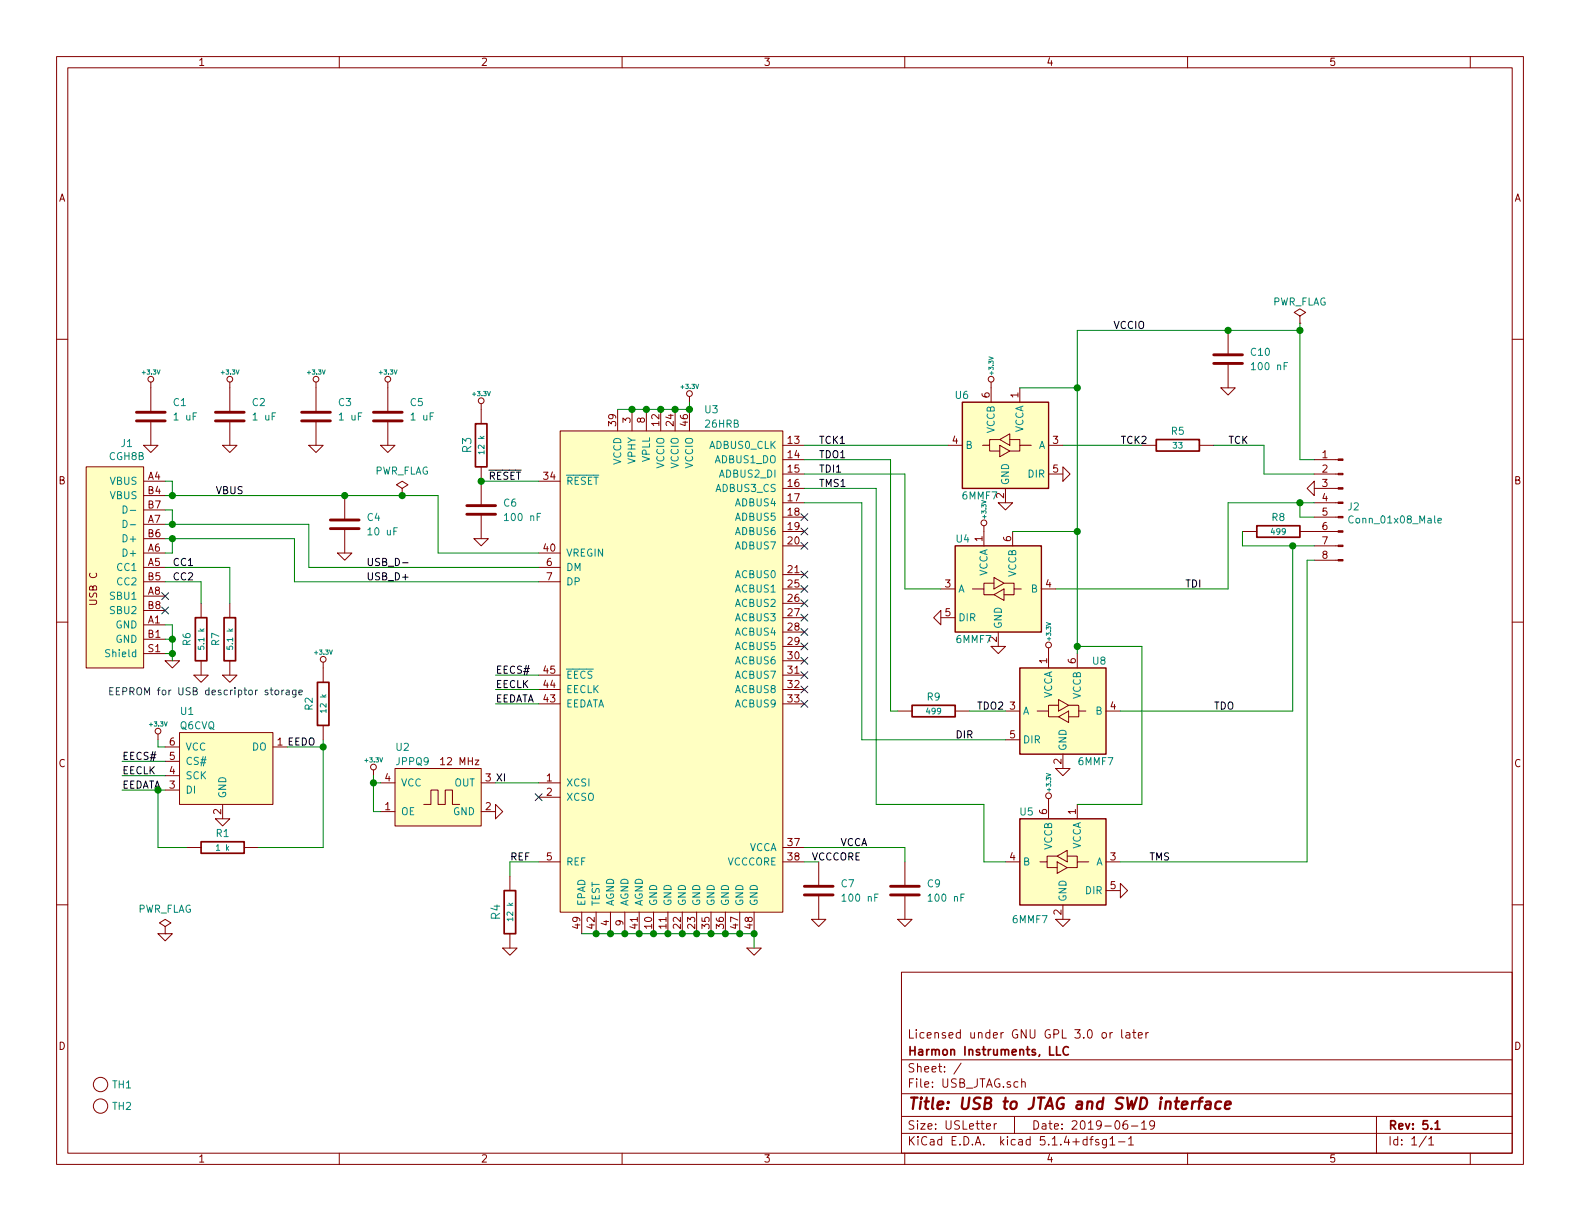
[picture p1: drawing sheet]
EESchema Schematic File Version 4
LIBS:USB_JTAG-cache
EELAYER 30 0
EELAYER END
$Descr USLetter 11000 8500
encoding utf-8
Sheet 1 1
Title "USB to JTAG and SWD interface"
Date "2019-06-19"
Rev "5.1"
Comp "Harmon Instruments, LLC"
Comment1 "Licensed under GNU GPL 3.0 or later"
Comment2 ""
Comment3 ""
Comment4 ""
$EndDescr
$Comp
L ic:26HRB U3
U 1 1
P 3900 3000
F 0 "U3" H 4900 3150 50  0000 L CNN
F 1 "26HRB" H 4900 3050 50  0000 L CNN
F 2 "kicad_pcb:QFN-48-1EP_8x8mm_P0.5mm_EP6.2x6.2mm" H 4900 3050 50  0001 L CNN
F 3 "/home/dlharmon/Documents/parts/id/26HRB/DS_FT232H.pdf" V 5050 3000 50  0001 C CNN
	1    3900 3000
	1    0    0    -1  
$EndComp
$Comp
L combined:ground #GND011
U 1 1
P 5250 6600
F 0 "#GND011" H 5300 6575 39  0001 L BNN
F 1 "GROUND" H 5250 6725 39  0001 L BNN
F 2 "~" H 5250 6600 60  0000 C CNN
F 3 "~" H 5250 6600 60  0000 C CNN
	1    5250 6600
	1    0    0    -1  
$EndComp
$Comp
L combined:ground #GND06
U 1 1
P 2400 3850
F 0 "#GND06" H 2450 3825 39  0001 L BNN
F 1 "GROUND" H 2400 3975 39  0001 L BNN
F 2 "~" H 2400 3850 60  0000 C CNN
F 3 "~" H 2400 3850 60  0000 C CNN
	1    2400 3850
	1    0    0    -1  
$EndComp
$Comp
L resistor:resistor_0402 R3
U 1 1
P 3350 3100
F 0 "R3" V 3250 3100 59  0000 C CNN
F 1 "12 k" V 3350 3100 40  0000 C CNN
F 2 "kicad_pcb:R_0402_1005Metric" V 3250 2900 30  0001 C CNN
F 3 "" H 3350 3100 30  0000 C CNN
F 4 "10" H 3450 3100 59  0001 C CNN "Tolerance"
F 5 "0.05" V 3350 3100 60  0001 C CNN "Power"
	1    3350 3100
	1    0    0    -1  
$EndComp
$Comp
L resistor:resistor_0402 R4
U 1 1
P 3550 6350
F 0 "R4" V 3450 6350 59  0000 C CNN
F 1 "12 k" V 3550 6350 40  0000 C CNN
F 2 "kicad_pcb:R_0402_1005Metric" V 3450 6150 30  0001 C CNN
F 3 "" H 3550 6350 30  0000 C CNN
F 4 "1" V 3550 6350 60  0001 C CNN "Tolerance"
	1    3550 6350
	1    0    0    -1  
$EndComp
$Comp
L combined:ground #GND09
U 1 1
P 3450 5650
F 0 "#GND09" H 3500 5625 39  0001 L BNN
F 1 "GROUND" H 3450 5775 39  0001 L BNN
F 2 "~" H 3450 5650 60  0000 C CNN
F 3 "~" H 3450 5650 60  0000 C CNN
	1    3450 5650
	0    -1   -1   0   
$EndComp
$Comp
L combined:ground #GND010
U 1 1
P 3550 6600
F 0 "#GND010" H 3600 6575 39  0001 L BNN
F 1 "GROUND" H 3550 6725 39  0001 L BNN
F 2 "~" H 3550 6600 60  0000 C CNN
F 3 "~" H 3550 6600 60  0000 C CNN
	1    3550 6600
	1    0    0    -1  
$EndComp
$Comp
L ic:Q6CVQ U1
U 1 1
P 1900 5100
F 0 "U1" H 1250 5250 50  0000 L CNN
F 1 "Q6CVQ" H 1250 5150 50  0000 L CNN
F 2 "kicad_pcb:SOT-23-6" H 1250 5150 50  0001 L CNN
F 3 "" V 1500 5100 50  0001 C CNN
	1    1900 5100
	1    0    0    -1  
$EndComp
$Comp
L combined:ground #GND03
U 1 1
P 1550 5700
F 0 "#GND03" H 1600 5675 39  0001 L BNN
F 1 "GROUND" H 1550 5825 39  0001 L BNN
F 2 "~" H 1550 5700 60  0000 C CNN
F 3 "~" H 1550 5700 60  0000 C CNN
	1    1550 5700
	1    0    0    -1  
$EndComp
$Comp
L resistor:resistor_0402 R1
U 1 1
P 1550 5900
F 0 "R1" V 1450 5900 50  0000 C CNN
F 1 "1 k" V 1550 5900 40  0000 C CNN
F 2 "kicad_pcb:R_0402_1005Metric" V 1450 5700 30  0001 C CNN
F 3 "" H 1550 5900 30  0000 C CNN
F 4 "10" V 1550 5900 60  0001 C CNN "Tolerance"
	1    1550 5900
	0    1    1    0   
$EndComp
$Comp
L combined:ground #GND08
U 1 1
P 3350 3750
F 0 "#GND08" H 3400 3725 39  0001 L BNN
F 1 "GROUND" H 3350 3875 39  0001 L BNN
F 2 "~" H 3350 3750 60  0000 C CNN
F 3 "~" H 3350 3750 60  0000 C CNN
	1    3350 3750
	1    0    0    -1  
$EndComp
$Comp
L combined:ground #GND012
U 1 1
P 5700 6400
F 0 "#GND012" H 5750 6375 39  0001 L BNN
F 1 "GROUND" H 5700 6525 39  0001 L BNN
F 2 "~" H 5700 6400 60  0000 C CNN
F 3 "~" H 5700 6400 60  0000 C CNN
	1    5700 6400
	1    0    0    -1  
$EndComp
$Comp
L combined:ground #GND015
U 1 1
P 6300 6400
F 0 "#GND015" H 6350 6375 39  0001 L BNN
F 1 "GROUND" H 6300 6525 39  0001 L BNN
F 2 "~" H 6300 6400 60  0000 C CNN
F 3 "~" H 6300 6400 60  0000 C CNN
	1    6300 6400
	1    0    0    -1  
$EndComp
$Comp
L capacitors:capacitor_0402 C1
U 1 1
P 1050 2900
F 0 "C1" H 1200 3000 50  0000 L CNN
F 1 "1 uF" H 1200 2900 50  0000 L CNN
F 2 "kicad_pcb:C_0402_1005Metric" H 1050 2900 50  0001 C CNN
F 3 "" H 1050 2900 50  0001 C CNN
	1    1050 2900
	1    0    0    -1  
$EndComp
$Comp
L combined:ground #GND01
U 1 1
P 1050 3100
F 0 "#GND01" H 1100 3075 39  0001 L BNN
F 1 "GROUND" H 1050 3225 39  0001 L BNN
F 2 "~" H 1050 3100 60  0000 C CNN
F 3 "~" H 1050 3100 60  0000 C CNN
	1    1050 3100
	1    0    0    -1  
$EndComp
$Comp
L capacitors:capacitor_0402 C2
U 1 1
P 1600 2900
F 0 "C2" H 1750 3000 50  0000 L CNN
F 1 "1 uF" H 1750 2900 50  0000 L CNN
F 2 "kicad_pcb:C_0402_1005Metric" H 1600 2900 50  0001 C CNN
F 3 "" H 1600 2900 50  0001 C CNN
	1    1600 2900
	1    0    0    -1  
$EndComp
$Comp
L combined:ground #GND04
U 1 1
P 1600 3100
F 0 "#GND04" H 1650 3075 39  0001 L BNN
F 1 "GROUND" H 1600 3225 39  0001 L BNN
F 2 "~" H 1600 3100 60  0000 C CNN
F 3 "~" H 1600 3100 60  0000 C CNN
	1    1600 3100
	1    0    0    -1  
$EndComp
$Comp
L combined:ground #GND05
U 1 1
P 2200 3100
F 0 "#GND05" H 2250 3075 39  0001 L BNN
F 1 "GROUND" H 2200 3225 39  0001 L BNN
F 2 "~" H 2200 3100 60  0000 C CNN
F 3 "~" H 2200 3100 60  0000 C CNN
	1    2200 3100
	1    0    0    -1  
$EndComp
Wire Wire Line
	5250 6500 5250 6600
Wire Wire Line
	6300 3300 5600 3300
Wire Wire Line
	3550 6100 3550 6000
Wire Wire Line
	5700 6000 5600 6000
Wire Wire Line
	5600 5900 6300 5900
Wire Wire Line
	6300 5900 6300 6000
Wire Wire Line
	2400 3450 2800 3450
Wire Wire Line
	3050 3450 3050 3850
Wire Wire Line
	2050 3750 2050 4050
Text Label 2550 3950 0    50   ~ 0
USB_D-
Text Label 2550 4050 0    50   ~ 0
USB_D+
Text Label 3400 3350 0    50   ~ 0
~RESET
Text Label 3450 5450 0    50   ~ 0
XI
Text Label 3550 6000 0    50   ~ 0
REF
Text Label 5850 5900 0    50   ~ 0
VCCA
Text Label 5650 6000 0    50   ~ 0
VCCCORE
Text Label 1500 3450 0    50   ~ 0
VBUS
$Comp
L capacitors:capacitor_0805 C4
U 1 1
P 2400 3650
F 0 "C4" H 2550 3700 50  0000 L CNN
F 1 "10 uF" H 2550 3600 50  0000 L CNN
F 2 "kicad_pcb:C_0805_2012Metric" H 2400 3650 50  0001 C CNN
F 3 "" H 2400 3650 50  0000 C CNN
	1    2400 3650
	1    0    0    -1  
$EndComp
$Comp
L capacitors:capacitor_0402 C6
U 1 1
P 3350 3550
F 0 "C6" H 3500 3600 50  0000 L CNN
F 1 "100 nF" H 3500 3500 50  0000 L CNN
F 2 "kicad_pcb:C_0402_1005Metric" H 3350 3550 50  0001 C CNN
F 3 "" H 3350 3550 50  0001 C CNN
	1    3350 3550
	1    0    0    -1  
$EndComp
$Comp
L capacitors:capacitor_0402 C7
U 1 1
P 5700 6200
F 0 "C7" H 5850 6250 50  0000 L CNN
F 1 "100 nF" H 5850 6150 50  0000 L CNN
F 2 "kicad_pcb:C_0402_1005Metric" H 5700 6200 50  0001 C CNN
F 3 "" H 5700 6200 50  0000 C CNN
	1    5700 6200
	1    0    0    -1  
$EndComp
$Comp
L capacitors:capacitor_0402 C9
U 1 1
P 6300 6200
F 0 "C9" H 6450 6250 50  0000 L CNN
F 1 "100 nF" H 6450 6150 50  0000 L CNN
F 2 "kicad_pcb:C_0402_1005Metric" H 6300 6200 50  0001 C CNN
F 3 "" H 6300 6200 50  0001 C CNN
	1    6300 6200
	1    0    0    -1  
$EndComp
$Comp
L resistor:resistor_0402 R2
U 1 1
P 2250 4900
F 0 "R2" V 2150 4900 50  0000 C CNN
F 1 "12 k" V 2250 4900 40  0000 C CNN
F 2 "kicad_pcb:R_0402_1005Metric" V 2150 4700 30  0001 C CNN
F 3 "" H 2250 4900 30  0000 C CNN
F 4 "10" H 2350 4900 59  0001 C CNN "Tolerance"
F 5 "0.05" V 2250 4900 60  0001 C CNN "Power"
	1    2250 4900
	1    0    0    -1  
$EndComp
Text Label 5700 3100 0    50   ~ 0
TCK1
Text Label 5700 3300 0    50   ~ 0
TDI1
Text Label 5700 3200 0    50   ~ 0
TDO1
Text Label 5700 3400 0    50   ~ 0
TMS1
Text Label 8550 3100 0    50   ~ 0
TCK
Text Label 7800 3100 0    50   ~ 0
TCK2
Text Label 8450 4950 0    50   ~ 0
TDO
$Comp
L combined:+3.3V #PWR09
U 1 1
P 4800 2800
F 0 "#PWR09" H 4800 2760 30  0001 C CNN
F 1 "+3.3V" H 4800 2910 30  0000 C CNN
F 2 "" H 4800 2800 60  0000 C CNN
F 3 "" H 4800 2800 60  0000 C CNN
	1    4800 2800
	1    0    0    -1  
$EndComp
Wire Wire Line
	4800 2850 4800 2800
$Comp
L capacitors:capacitor_0402 C3
U 1 1
P 2200 2900
F 0 "C3" H 2350 3000 50  0000 L CNN
F 1 "1 uF" H 2350 2900 50  0000 L CNN
F 2 "kicad_pcb:C_0402_1005Metric" H 2200 2900 50  0001 L CNN
F 3 "" H 2200 2900 50  0001 C CNN
	1    2200 2900
	1    0    0    -1  
$EndComp
$Comp
L combined:+3.3V #PWR08
U 1 1
P 3350 2850
F 0 "#PWR08" H 3350 2810 30  0001 C CNN
F 1 "+3.3V" H 3350 2960 30  0000 C CNN
F 2 "" H 3350 2850 60  0000 C CNN
F 3 "" H 3350 2850 60  0000 C CNN
	1    3350 2850
	1    0    0    -1  
$EndComp
$Comp
L combined:+3.3V #PWR04
U 1 1
P 2200 2700
F 0 "#PWR04" H 2200 2660 30  0001 C CNN
F 1 "+3.3V" H 2200 2810 30  0000 C CNN
F 2 "" H 2200 2700 60  0000 C CNN
F 3 "" H 2200 2700 60  0000 C CNN
	1    2200 2700
	1    0    0    -1  
$EndComp
$Comp
L combined:+3.3V #PWR03
U 1 1
P 1600 2700
F 0 "#PWR03" H 1600 2660 30  0001 C CNN
F 1 "+3.3V" H 1600 2810 30  0000 C CNN
F 2 "" H 1600 2700 60  0000 C CNN
F 3 "" H 1600 2700 60  0000 C CNN
	1    1600 2700
	1    0    0    -1  
$EndComp
$Comp
L combined:+3.3V #PWR01
U 1 1
P 1050 2700
F 0 "#PWR01" H 1050 2660 30  0001 C CNN
F 1 "+3.3V" H 1050 2810 30  0000 C CNN
F 2 "" H 1050 2700 60  0000 C CNN
F 3 "" H 1050 2700 60  0000 C CNN
	1    1050 2700
	1    0    0    -1  
$EndComp
$Comp
L combined:+3.3V #PWR05
U 1 1
P 2250 4650
F 0 "#PWR05" H 2250 4610 30  0001 C CNN
F 1 "+3.3V" H 2250 4760 30  0000 C CNN
F 2 "" H 2250 4650 60  0000 C CNN
F 3 "" H 2250 4650 60  0000 C CNN
	1    2250 4650
	1    0    0    -1  
$EndComp
$Comp
L combined:+3.3V #PWR02
U 1 1
P 1100 5150
F 0 "#PWR02" H 1100 5110 30  0001 C CNN
F 1 "+3.3V" H 1100 5260 30  0000 C CNN
F 2 "" H 1100 5150 60  0000 C CNN
F 3 "" H 1100 5150 60  0000 C CNN
	1    1100 5150
	1    0    0    -1  
$EndComp
$Comp
L combined:ground #GND07
U 1 1
P 2700 3100
F 0 "#GND07" H 2750 3075 39  0001 L BNN
F 1 "GROUND" H 2700 3225 39  0001 L BNN
F 2 "~" H 2700 3100 60  0000 C CNN
F 3 "~" H 2700 3100 60  0000 C CNN
	1    2700 3100
	1    0    0    -1  
$EndComp
$Comp
L combined:ground #GND022
U 1 1
P 9150 3400
F 0 "#GND022" H 9200 3375 39  0001 L BNN
F 1 "GROUND" H 9150 3525 39  0001 L BNN
F 2 "~" H 9150 3400 60  0000 C CNN
F 3 "~" H 9150 3400 60  0000 C CNN
	1    9150 3400
	0    1    1    0   
$EndComp
$Comp
L combined:+3.3V #PWR07
U 1 1
P 2700 2700
F 0 "#PWR07" H 2700 2660 30  0001 C CNN
F 1 "+3.3V" H 2700 2810 30  0000 C CNN
F 2 "" H 2700 2700 60  0000 C CNN
F 3 "" H 2700 2700 60  0000 C CNN
	1    2700 2700
	1    0    0    -1  
$EndComp
Text Label 850  5300 0    50   ~ 0
EECS#
Text Label 850  5400 0    50   ~ 0
EECLK
Text Label 850  5500 0    50   ~ 0
EEDATA
Wire Wire Line
	1150 5200 1100 5200
Wire Wire Line
	1100 5200 1100 5150
Wire Wire Line
	1150 5300 850  5300
Wire Wire Line
	1150 5400 850  5400
Wire Wire Line
	1150 5500 1100 5500
Text Label 3450 4700 0    50   ~ 0
EECS#
Text Label 3450 4800 0    50   ~ 0
EECLK
Text Label 3450 4900 0    50   ~ 0
EEDATA
Wire Wire Line
	3750 4700 3450 4700
Wire Wire Line
	3750 4800 3450 4800
Wire Wire Line
	3450 4900 3750 4900
Text Label 2000 5200 0    50   ~ 0
EEDO
Wire Wire Line
	2250 5150 2250 5200
Wire Wire Line
	2250 5200 2000 5200
Wire Wire Line
	1800 5900 2250 5900
Wire Wire Line
	2250 5900 2250 5200
Connection ~ 2250 5200
Wire Wire Line
	1300 5900 1100 5900
Wire Wire Line
	1100 5900 1100 5500
Connection ~ 1100 5500
Wire Wire Line
	1100 5500 850  5500
Text Notes 750  4850 0    50   ~ 0
EEPROM for USB descriptor storage
Wire Wire Line
	3550 6000 3750 6000
Wire Wire Line
	2050 4050 3750 4050
Wire Wire Line
	3350 3350 3750 3350
Wire Wire Line
	3050 3850 3750 3850
Wire Wire Line
	2150 3950 3750 3950
$Comp
L misc:tooling_hole TH1
U 1 1
P 700 7550
F 0 "TH1" H 778 7550 50  0000 L CNN
F 1 "tooling_hole" H 850 7550 50  0001 L CNN
F 2 "kicad_pcb:tooling_hole_2.55" H 850 7650 50  0001 L CNN
F 3 "" V 900 7750 50  0001 C CNN
	1    700  7550
	1    0    0    -1  
$EndComp
$Comp
L misc:tooling_hole TH2
U 1 1
P 700 7700
F 0 "TH2" H 778 7700 50  0000 L CNN
F 1 "tooling_hole" H 850 7700 50  0001 L CNN
F 2 "kicad_pcb:tooling_hole_2.55" H 850 7800 50  0001 L CNN
F 3 "" V 900 7900 50  0001 C CNN
	1    700  7700
	1    0    0    -1  
$EndComp
Wire Wire Line
	4300 2850 4400 2850
Connection ~ 4400 2850
Wire Wire Line
	4400 2850 4500 2850
Connection ~ 4500 2850
Wire Wire Line
	4500 2850 4600 2850
Connection ~ 4600 2850
Wire Wire Line
	4600 2850 4700 2850
Connection ~ 4800 2850
Connection ~ 4700 2850
Wire Wire Line
	4700 2850 4800 2850
Connection ~ 5250 6500
Wire Wire Line
	4050 6500 4150 6500
Connection ~ 5150 6500
Wire Wire Line
	5150 6500 5250 6500
Connection ~ 5050 6500
Wire Wire Line
	5050 6500 5150 6500
Connection ~ 4950 6500
Wire Wire Line
	4950 6500 5050 6500
Connection ~ 4850 6500
Wire Wire Line
	4850 6500 4950 6500
Connection ~ 4750 6500
Wire Wire Line
	4750 6500 4850 6500
Connection ~ 4650 6500
Wire Wire Line
	4650 6500 4750 6500
Connection ~ 4550 6500
Wire Wire Line
	4550 6500 4650 6500
Connection ~ 4450 6500
Wire Wire Line
	4450 6500 4550 6500
Connection ~ 4350 6500
Wire Wire Line
	4350 6500 4450 6500
Connection ~ 4250 6500
Wire Wire Line
	4250 6500 4350 6500
Connection ~ 4150 6500
Wire Wire Line
	4150 6500 4250 6500
$Comp
L ic:JPPQ9 U2
U 1 1
P 2750 5350
F 0 "U2" H 2750 5500 50  0000 L CNN
F 1 "JPPQ9" H 2750 5400 50  0000 L CNN
F 2 "kicad_pcb:Oscillator_SMD_4Pin_2.5x2.0mm" H 3050 5400 50  0001 L CNN
F 3 "" V 3000 5350 50  0001 C CNN
	1    2750 5350
	1    0    0    -1  
$EndComp
Wire Wire Line
	3750 5450 3450 5450
$Comp
L combined:+3.3V #PWR06
U 1 1
P 2600 5400
F 0 "#PWR06" H 2600 5360 30  0001 C CNN
F 1 "+3.3V" H 2600 5510 30  0000 C CNN
F 2 "" H 2600 5400 60  0000 C CNN
F 3 "" H 2600 5400 60  0000 C CNN
	1    2600 5400
	1    0    0    -1  
$EndComp
Wire Wire Line
	2600 5400 2600 5450
Wire Wire Line
	2600 5650 2650 5650
Wire Wire Line
	2650 5450 2600 5450
Connection ~ 2600 5450
Wire Wire Line
	2600 5450 2600 5650
NoConn ~ 3750 5550
Connection ~ 2400 3450
$Comp
L capacitors:capacitor_0402 C5
U 1 1
P 2700 2900
F 0 "C5" H 2850 3000 50  0000 L CNN
F 1 "1 uF" H 2850 2900 50  0000 L CNN
F 2 "kicad_pcb:C_0402_1005Metric" H 2700 2900 50  0001 L CNN
F 3 "" H 2700 2900 50  0001 C CNN
	1    2700 2900
	1    0    0    -1  
$EndComp
NoConn ~ 1150 4150
$Comp
L power:PWR_FLAG #FLG01
U 1 1
P 9050 2250
F 0 "#FLG01" H 9050 2325 50  0001 C CNN
F 1 "PWR_FLAG" H 9050 2400 50  0000 C CNN
F 2 "" H 9050 2250 50  0001 C CNN
F 3 "~" H 9050 2250 50  0001 C CNN
	1    9050 2250
	1    0    0    -1  
$EndComp
Wire Wire Line
	9150 3200 9050 3200
Connection ~ 3350 3350
NoConn ~ 5600 4900
NoConn ~ 5600 4600
NoConn ~ 5600 4500
NoConn ~ 5600 4200
NoConn ~ 5600 4100
NoConn ~ 5600 4000
NoConn ~ 5600 3800
NoConn ~ 5600 3700
Wire Wire Line
	9050 2250 9050 2300
Wire Wire Line
	5600 3400 6100 3400
$Comp
L combined:+3.3V #PWR012
U 1 1
P 6900 2700
F 0 "#PWR012" H 6900 2660 30  0001 C CNN
F 1 "+3.3V" V 6900 2850 30  0000 C CNN
F 2 "" H 6900 2700 60  0000 C CNN
F 3 "" H 6900 2700 60  0000 C CNN
	1    6900 2700
	1    0    0    -1  
$EndComp
Wire Wire Line
	9150 3800 9000 3800
Text Label 8000 6000 0    50   ~ 0
TMS
Wire Wire Line
	8550 3500 9050 3500
$Comp
L resistor:resistor_0402 R5
U 1 1
P 8200 3100
F 0 "R5" V 8100 3100 50  0000 C CNN
F 1 "33" V 8200 3100 40  0000 C CNN
F 2 "kicad_pcb:R_0402_1005Metric" V 8100 2900 30  0001 C CNN
F 3 "" H 8200 3100 30  0000 C CNN
F 4 "10" V 8200 3100 60  0001 C CNN "Tolerance"
	1    8200 3100
	0    1    1    0   
$EndComp
$Comp
L ic:6MMF7 U6
U 1 1
P 7000 3100
F 0 "U6" H 7250 3450 50  0000 L CNN
F 1 "6MMF7" H 7050 2750 50  0000 L CNN
F 2 "kicad_pcb:SOT-363_SC-70-6" H 7000 3150 50  0001 L CNN
F 3 "/home/dlharmon/Documents/parts/id/6MMF7/74LVC_LVCH1T45.pdf" V 7250 3100 50  0001 C CNN
	1    7000 3100
	-1   0    0    -1  
$EndComp
NoConn ~ 5600 4300
NoConn ~ 5600 4400
NoConn ~ 5600 4700
NoConn ~ 5600 4800
Wire Wire Line
	5600 3100 6600 3100
$Comp
L ic:6MMF7 U5
U 1 1
P 7400 6000
F 0 "U5" H 7600 6350 50  0000 L CNN
F 1 "6MMF7" H 7500 5600 50  0000 L CNN
F 2 "kicad_pcb:SOT-363_SC-70-6" H 7400 6050 50  0001 L CNN
F 3 "/home/dlharmon/Documents/parts/id/6MMF7/74LVC_LVCH1T45.pdf" V 7650 6000 50  0001 C CNN
	1    7400 6000
	-1   0    0    -1  
$EndComp
$Comp
L combined:ground #GND0105
U 1 1
P 7000 3500
F 0 "#GND0105" H 7050 3475 39  0001 L BNN
F 1 "GROUND" H 7000 3625 39  0001 L BNN
F 2 "~" H 7000 3500 60  0000 C CNN
F 3 "~" H 7000 3500 60  0000 C CNN
	1    7000 3500
	1    0    0    -1  
$EndComp
$Comp
L combined:ground #GND0106
U 1 1
P 7400 3300
F 0 "#GND0106" H 7450 3275 39  0001 L BNN
F 1 "GROUND" H 7400 3425 39  0001 L BNN
F 2 "~" H 7400 3300 60  0000 C CNN
F 3 "~" H 7400 3300 60  0000 C CNN
	1    7400 3300
	0    -1   -1   0   
$EndComp
$Comp
L combined:ground #GND0107
U 1 1
P 7800 6200
F 0 "#GND0107" H 7850 6175 39  0001 L BNN
F 1 "GROUND" H 7800 6325 39  0001 L BNN
F 2 "~" H 7800 6200 60  0000 C CNN
F 3 "~" H 7800 6200 60  0000 C CNN
	1    7800 6200
	0    -1   -1   0   
$EndComp
$Comp
L combined:ground #GND0108
U 1 1
P 7400 6400
F 0 "#GND0108" H 7450 6375 39  0001 L BNN
F 1 "GROUND" H 7400 6525 39  0001 L BNN
F 2 "~" H 7400 6400 60  0000 C CNN
F 3 "~" H 7400 6400 60  0000 C CNN
	1    7400 6400
	1    0    0    -1  
$EndComp
$Comp
L combined:+3.3V #PWR0102
U 1 1
P 7300 5600
F 0 "#PWR0102" H 7300 5560 30  0001 C CNN
F 1 "+3.3V" V 7300 5750 30  0000 C CNN
F 2 "" H 7300 5600 60  0000 C CNN
F 3 "" H 7300 5600 60  0000 C CNN
	1    7300 5600
	1    0    0    -1  
$EndComp
Wire Wire Line
	6200 3200 5600 3200
Wire Wire Line
	7400 3100 7950 3100
Wire Wire Line
	8550 3500 8550 4100
Wire Wire Line
	9000 3800 9000 4950
Wire Wire Line
	8800 3100 8450 3100
Connection ~ 9050 2300
Wire Wire Line
	9050 2300 9050 3200
Wire Wire Line
	7100 2700 7500 2700
Wire Wire Line
	8550 2300 9050 2300
Wire Wire Line
	7500 2300 7500 2700
Connection ~ 8550 2300
Text Label 7750 2300 0    50   ~ 0
VCCIO
$Comp
L capacitors:capacitor_0402 C10
U 1 1
P 8550 2500
F 0 "C10" H 8700 2550 50  0000 L CNN
F 1 "100 nF" H 8700 2450 50  0000 L CNN
F 2 "kicad_pcb:C_0402_1005Metric" H 8550 2500 50  0001 C CNN
F 3 "" H 8550 2500 50  0001 C CNN
	1    8550 2500
	1    0    0    -1  
$EndComp
Wire Wire Line
	7500 2300 8550 2300
Wire Wire Line
	7950 5600 7500 5600
$Comp
L combined:ground #GND0101
U 1 1
P 1200 4600
F 0 "#GND0101" H 1250 4575 39  0001 L BNN
F 1 "GROUND" H 1200 4725 39  0001 L BNN
F 2 "~" H 1200 4600 60  0000 C CNN
F 3 "~" H 1200 4600 60  0000 C CNN
	1    1200 4600
	1    0    0    -1  
$EndComp
Wire Wire Line
	1200 4600 1200 4550
Wire Wire Line
	1200 4350 1150 4350
Wire Wire Line
	1150 4450 1200 4450
Connection ~ 1200 4450
Wire Wire Line
	1200 4450 1200 4350
Wire Wire Line
	1150 4550 1200 4550
Connection ~ 1200 4550
Wire Wire Line
	1200 4550 1200 4450
NoConn ~ 1150 4250
Wire Wire Line
	1200 3550 1200 3650
Wire Wire Line
	1200 3650 1150 3650
Wire Wire Line
	1150 3550 1200 3550
Wire Wire Line
	1200 3650 2150 3650
Connection ~ 1200 3650
Wire Wire Line
	2150 3650 2150 3950
Wire Wire Line
	1150 3750 1200 3750
Wire Wire Line
	1200 3750 1200 3850
Wire Wire Line
	1200 3850 1150 3850
Connection ~ 1200 3750
Wire Wire Line
	1200 3750 2050 3750
Wire Wire Line
	1150 3450 1200 3450
Wire Wire Line
	1150 3350 1200 3350
Wire Wire Line
	1200 3350 1200 3450
Connection ~ 1200 3450
Wire Wire Line
	1200 3450 2400 3450
$Comp
L resistor:resistor_0402 R6
U 1 1
P 1400 4450
F 0 "R6" V 1300 4450 50  0000 C CNN
F 1 "5.1 k" V 1400 4450 40  0000 C CNN
F 2 "kicad_pcb:R_0402_1005Metric" V 1300 4250 30  0001 C CNN
F 3 "" H 1400 4450 30  0000 C CNN
F 4 "10" H 1500 4450 59  0001 C CNN "Tolerance"
F 5 "0.05" V 1400 4450 60  0001 C CNN "Power"
	1    1400 4450
	1    0    0    -1  
$EndComp
$Comp
L combined:ground #GND0102
U 1 1
P 1400 4700
F 0 "#GND0102" H 1450 4675 39  0001 L BNN
F 1 "GROUND" H 1400 4825 39  0001 L BNN
F 2 "~" H 1400 4700 60  0000 C CNN
F 3 "~" H 1400 4700 60  0000 C CNN
	1    1400 4700
	1    0    0    -1  
$EndComp
$Comp
L resistor:resistor_0402 R7
U 1 1
P 1600 4450
F 0 "R7" V 1500 4450 50  0000 C CNN
F 1 "5.1 k" V 1600 4450 40  0000 C CNN
F 2 "kicad_pcb:R_0402_1005Metric" V 1500 4250 30  0001 C CNN
F 3 "" H 1600 4450 30  0000 C CNN
F 4 "10" H 1700 4450 59  0001 C CNN "Tolerance"
F 5 "0.05" V 1600 4450 60  0001 C CNN "Power"
	1    1600 4450
	1    0    0    -1  
$EndComp
$Comp
L combined:ground #GND0111
U 1 1
P 1600 4700
F 0 "#GND0111" H 1650 4675 39  0001 L BNN
F 1 "GROUND" H 1600 4825 39  0001 L BNN
F 2 "~" H 1600 4700 60  0000 C CNN
F 3 "~" H 1600 4700 60  0000 C CNN
	1    1600 4700
	1    0    0    -1  
$EndComp
Wire Wire Line
	1150 3950 1600 3950
Wire Wire Line
	1600 3950 1600 4200
Wire Wire Line
	1150 4050 1400 4050
Wire Wire Line
	1400 4050 1400 4200
Text Label 1200 3950 0    50   ~ 0
CC1
Text Label 1200 4050 0    50   ~ 0
CC2
NoConn ~ 5600 3600
$Comp
L combined:ground #GND020
U 1 1
P 8550 2700
F 0 "#GND020" H 8600 2675 39  0001 L BNN
F 1 "GROUND" H 8550 2825 39  0001 L BNN
F 2 "~" H 8550 2700 60  0000 C CNN
F 3 "~" H 8550 2700 60  0000 C CNN
	1    8550 2700
	1    0    0    -1  
$EndComp
$Comp
L misc:PWR_FLAG #FLG0101
U 1 1
P 2800 3450
F 0 "#FLG0101" H 2800 3525 50  0001 C CNN
F 1 "PWR_FLAG" H 2800 3623 50  0000 C CNN
F 2 "" H 2800 3450 50  0001 C CNN
F 3 "~" H 2800 3450 50  0001 C CNN
	1    2800 3450
	1    0    0    -1  
$EndComp
Connection ~ 2800 3450
Wire Wire Line
	2800 3450 3050 3450
$Comp
L misc:PWR_FLAG #FLG0102
U 1 1
P 1150 6500
F 0 "#FLG0102" H 1150 6575 50  0001 C CNN
F 1 "PWR_FLAG" H 1150 6673 50  0000 C CNN
F 2 "" H 1150 6500 50  0001 C CNN
F 3 "~" H 1150 6500 50  0001 C CNN
	1    1150 6500
	1    0    0    -1  
$EndComp
$Comp
L combined:ground #GND0112
U 1 1
P 1150 6500
F 0 "#GND0112" H 1200 6475 39  0001 L BNN
F 1 "GROUND" H 1150 6625 39  0001 L BNN
F 2 "~" H 1150 6500 60  0000 C CNN
F 3 "~" H 1150 6500 60  0000 C CNN
	1    1150 6500
	1    0    0    -1  
$EndComp
$Comp
L Connector:Conn_01x08_Male J2
U 1 1
P 9350 3500
F 0 "J2" H 9322 3474 50  0000 R CNN
F 1 "Conn_01x08_Male" H 9322 3383 50  0000 R CNN
F 2 "Connector_Hirose:Hirose_DF13-08P-1.25DSA_1x08_P1.25mm_Vertical" H 9350 3500 50  0001 C CNN
F 3 "~" H 9350 3500 50  0001 C CNN
	1    9350 3500
	-1   0    0    -1  
$EndComp
Wire Wire Line
	9150 3600 9050 3600
Wire Wire Line
	9050 3600 9050 3500
Connection ~ 9050 3500
Wire Wire Line
	9050 3500 9150 3500
$Comp
L resistor:resistor_0402 R8
U 1 1
P 8900 3700
F 0 "R8" V 8800 3700 50  0000 C CNN
F 1 "499" V 8900 3700 40  0000 C CNN
F 2 "kicad_pcb:R_0402_1005Metric" V 8800 3500 30  0001 C CNN
F 3 "" H 8900 3700 30  0000 C CNN
F 4 "10" V 8900 3700 60  0001 C CNN "Tolerance"
	1    8900 3700
	0    1    1    0   
$EndComp
Wire Wire Line
	9000 3800 8650 3800
Wire Wire Line
	8650 3800 8650 3700
Connection ~ 9000 3800
Wire Wire Line
	9150 3300 8800 3300
Wire Wire Line
	8800 3300 8800 3100
Wire Wire Line
	6100 3400 6100 5600
Wire Wire Line
	6100 5600 6850 5600
Wire Wire Line
	6850 5600 6850 6000
Wire Wire Line
	6850 6000 7000 6000
Wire Wire Line
	9100 6000 9100 3900
Wire Wire Line
	9100 3900 9150 3900
Wire Wire Line
	7800 6000 9100 6000
Text Label 8250 4100 0    50   ~ 0
TDI
Wire Wire Line
	7950 4500 7500 4500
Connection ~ 7500 2700
Wire Wire Line
	7500 2700 7500 3700
Wire Wire Line
	7950 5600 7950 4500
Wire Wire Line
	7050 3700 7500 3700
Wire Wire Line
	8550 4100 7350 4100
$Comp
L combined:ground #GND0110
U 1 1
P 6950 4500
F 0 "#GND0110" H 7000 4475 39  0001 L BNN
F 1 "GROUND" H 6950 4625 39  0001 L BNN
F 2 "~" H 6950 4500 60  0000 C CNN
F 3 "~" H 6950 4500 60  0000 C CNN
	1    6950 4500
	1    0    0    -1  
$EndComp
$Comp
L combined:ground #GND0109
U 1 1
P 6550 4300
F 0 "#GND0109" H 6600 4275 39  0001 L BNN
F 1 "GROUND" H 6550 4425 39  0001 L BNN
F 2 "~" H 6550 4300 60  0000 C CNN
F 3 "~" H 6550 4300 60  0000 C CNN
	1    6550 4300
	0    1    1    0   
$EndComp
$Comp
L combined:+3.3V #PWR0103
U 1 1
P 6850 3700
F 0 "#PWR0103" H 6850 3660 30  0001 C CNN
F 1 "+3.3V" V 6850 3850 30  0000 C CNN
F 2 "" H 6850 3700 60  0000 C CNN
F 3 "" H 6850 3700 60  0000 C CNN
	1    6850 3700
	1    0    0    -1  
$EndComp
Wire Wire Line
	7500 4500 7500 4550
Wire Wire Line
	7800 4950 9000 4950
$Comp
L combined:+3.3V #PWR0101
U 1 1
P 7300 4550
F 0 "#PWR0101" H 7300 4510 30  0001 C CNN
F 1 "+3.3V" V 7300 4700 30  0000 C CNN
F 2 "" H 7300 4550 60  0000 C CNN
F 3 "" H 7300 4550 60  0000 C CNN
	1    7300 4550
	1    0    0    -1  
$EndComp
$Comp
L combined:ground #GND0103
U 1 1
P 7400 5350
F 0 "#GND0103" H 7450 5325 39  0001 L BNN
F 1 "GROUND" H 7400 5475 39  0001 L BNN
F 2 "~" H 7400 5350 60  0000 C CNN
F 3 "~" H 7400 5350 60  0000 C CNN
	1    7400 5350
	1    0    0    -1  
$EndComp
$Comp
L ic:6MMF7 U8
U 1 1
P 7400 4950
F 0 "U8" H 7600 5300 50  0000 L CNN
F 1 "6MMF7" H 7500 4600 50  0000 L CNN
F 2 "kicad_pcb:SOT-363_SC-70-6" H 7400 5000 50  0001 L CNN
F 3 "/home/dlharmon/Documents/parts/id/6MMF7/74LVC_LVCH1T45.pdf" V 7650 4950 50  0001 C CNN
	1    7400 4950
	1    0    0    -1  
$EndComp
$Comp
L ic:6MMF7 U4
U 1 1
P 6950 4100
F 0 "U4" H 6650 4450 50  0000 L CNN
F 1 "6MMF7" H 6650 3750 50  0000 L CNN
F 2 "kicad_pcb:SOT-363_SC-70-6" H 6950 4150 50  0001 L CNN
F 3 "/home/dlharmon/Documents/parts/id/6MMF7/74LVC_LVCH1T45.pdf" V 7200 4100 50  0001 C CNN
	1    6950 4100
	1    0    0    -1  
$EndComp
Wire Wire Line
	7000 4950 6750 4950
Wire Wire Line
	6200 3200 6200 4950
Wire Wire Line
	7500 3700 7500 4500
Connection ~ 7500 3700
Connection ~ 7500 4500
Wire Wire Line
	6300 4100 6550 4100
$Comp
L resistor:resistor_0402 R9
U 1 1
P 6500 4950
F 0 "R9" V 6400 4950 50  0000 C CNN
F 1 "499" V 6500 4950 40  0000 C CNN
F 2 "kicad_pcb:R_0402_1005Metric" V 6400 4750 30  0001 C CNN
F 3 "" H 6500 4950 30  0000 C CNN
F 4 "10" V 6500 4950 60  0001 C CNN "Tolerance"
	1    6500 4950
	0    1    1    0   
$EndComp
Wire Wire Line
	6250 4950 6200 4950
Text Label 6800 4950 0    50   ~ 0
TDO2
Wire Wire Line
	7000 5150 6000 5150
Wire Wire Line
	6000 5150 6000 3500
Wire Wire Line
	6000 3500 5600 3500
Text Label 6650 5150 0    50   ~ 0
DIR
Wire Wire Line
	6300 3300 6300 4100
$Comp
L connector:CGH8B J1
U 1 1
P 1000 3250
F 0 "J1" H 883 3415 50  0000 C CNN
F 1 "CGH8B" H 883 3324 50  0000 C CNN
F 2 "kicad_pcb:USB_C_Receptacle_HRO_TYPE-C-31-M-12" H 600 3300 50  0001 L CNN
F 3 "${PARTS}/CGH8B/TYPE-C-31-M-12.pdf" V 850 3250 50  0001 C CNN
	1    1000 3250
	1    0    0    -1  
$EndComp
$EndSCHEMATC
